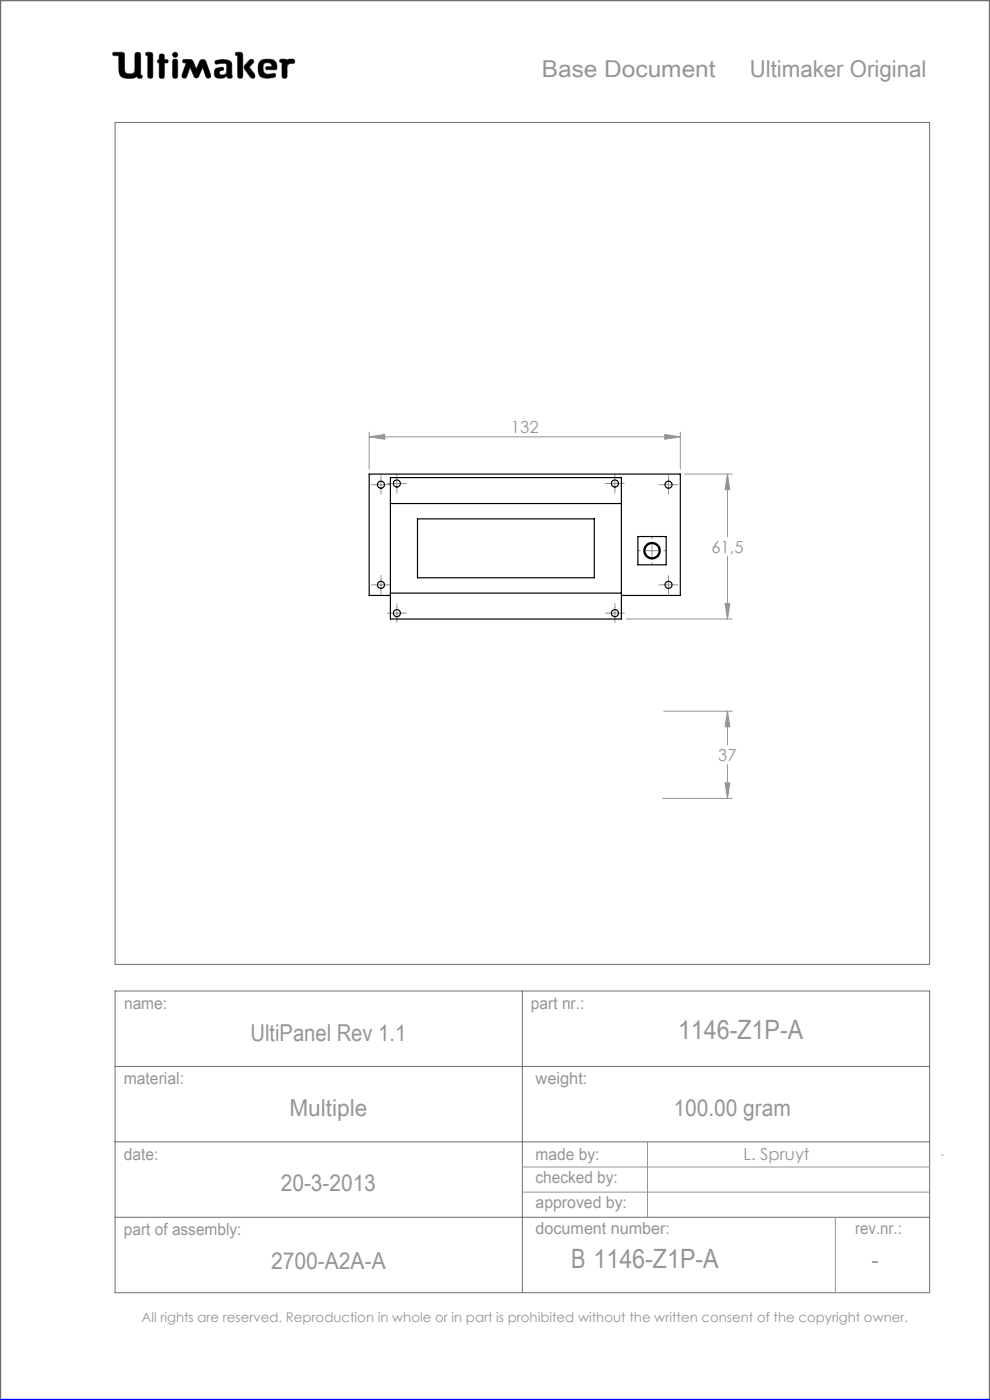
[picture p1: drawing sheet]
<svg xmlns="http://www.w3.org/2000/svg" width="210mm" height="297mm" viewBox="0 0 210 297" stroke-linecap="round" stroke-linejoin="round" font-family="sans-serif">
<g fill="none" stroke="#6f6f6f" stroke-width=".21">
<path d="M24 11.1h1.8l.5 .2 .2 4a1.62 1.62 0 0 0 2 0l.2-4a.65 .65 0 0 1 .7-.2 .65 .65 0 0 1 .4 .6v4.2l.3 .1-.1 .6a.65 .65 0 0 1-.9-.3 4 4 0 0 1-3 .2l-.6-.5-.2-.6-.1-3.6h-1.2l-.1-.3zM29.1 16.2v.1M31 11.1l1.2 .1 .2 .4v4.8a.59 .59 0 0 1-.7 .2 .59 .59 0 0 1-.4-.5v-4.3l-.4-.1zM33.8 13.4h.1M33.8 12.6h.1M33.8 12.6l-.3 .1-.1 .3 .1 .3 .3 .1M33.8 12.6v-1a.59 .59 0 0 1 .7-.1 .59 .59 0 0 1 .4 .5v.6l.6 .1a.4 .4 0 0 1 0 .6l-.6 .1-.1 3.1a.59 .59 0 0 1-.6 .1 .59 .59 0 0 1-.4-.5v-2.7M36.8 12.6h.7l.2 .5v3l-.2 .4-.3 .1-.4-.1-.2-.4v-3zM38.9 12.7l1.3-.1 .6 .2 .8 1.9 .9-2 .6-.1 .4 .1 1.2 3.2v.5l-.4 .2-.4-.1-.9-2.2-.9 2-.5 .3-.3-.2-1-2.1-.7 1.9-.3 .4-.5-.1-.2-.1v-.5l.9-2.6-.7-.1zM42.1 16.2h.1M45.7 12.9a3.6 3.6 0 0 1 3.3 .3l.2 .5v2.1a.53 .53 0 0 1-.2 .8l-.7-.1-.2-.4a1.97 1.97 0 0 1-2.5 .2 1.34 1.34 0 0 1 .4-1.8l1.3-.2 .1 .6a.74 .74 0 0 0-.9 .7 .95 .95 0 0 0 1.4 .1l.2-.6-.1-1.5a2.7 2.7 0 0 0-2 0l-.4-.2zM50.1 11.1l1.2 .1 .2 .4-.1 4.8a.59 .59 0 0 1-.6 .2 .59 .59 0 0 1-.4-.5v-4.3l-.4-.1z"/>
<path d="M52.9 12.8l.4-.2 .4 .1 .1 .4-.9 1.1 1.1 1.5 .1 .6-.2 .3h-.4a5.9 5.9 0 0 1-1.7-2.3l.2-.5zM56.6 14.8h.1M56.6 14.8l-.3-.3 .2-.3 1.2-.1-.2-.5a1.04 1.04 0 0 0-1.7 .5l.2 1.3 .8 .4M56.6 14.8h1.7l.4-.2a1.66 1.66 0 0 0-1.5-2l-1.7 .1a2.65 2.65 0 0 0-.3 3.5 3.5 3.5 0 0 0 3.2 .1l.1-.3-.2-.4-1.5 .2M56.8 15.8h.1M59.5 12.6h1.1l.3 .2a1.21 1.21 0 0 1 1.5-.1l.1 .6-1 .2-.6 .4-.1 2.5a.59 .59 0 0 1-.6 .2 .59 .59 0 0 1-.4-.5v-2.8l-.4-.2zM24.4 26h172.8v178.6h-172.8zM24.4 210.2h172.8v64h-172.8zM110.8 210.2v64M24.4 226.2h172.8M24.4 242.2h172.8M24.4 258.2h172.8"/>
<circle cx="37.2" cy="11.6" r=".56"/>
</g>
<path d="M0 297v-297h210v297" fill="none" stroke="#6f6f6f" stroke-width=".5"/>
<g fill="none" stroke="#959595" stroke-width=".21">
<path d="M78.3 92.7l3.3-.5v1zM78.3 91.7v7.9M78.3 92.7h66M141 92.2l3.3 .5-3.3 .5zM144.3 91.7v7.9M79.6 102.8h2.5M80.8 101.6v2.5M82.9 102.6h2.5M84.2 101.3v2.5M129.2 102.6h2.5M130.4 101.3v2.5M137.1 116.8h2.5"/>
<path d="M138.3 115.6v2.5M140.6 102.8h2.5M141.8 101.6v2.5M145.3 100.6h10M154.3 100.6l.5 3.3h-1zM154.3 100.6v13.2M154.3 118v13.3M79.6 124.1h2.5M80.8 122.8v2.5M82.9 130.1h2.5M84.2 128.8v2.5M129.2 130.1h2.5"/>
<path d="M130.4 128.8v2.5M132.8 131.3h22.5M140.6 124.1h2.5M141.8 122.8v2.5M153.8 128h1l-.5 3.3zM140.8 150.9h14.5M154.3 150.9l.5 3.3h-1zM154.3 150.9v7.1M140.6 169.4h14.7M153.8 166.1h1l-.5 3.3zM154.3 162.2v7.2M110.8 247.6h86.4"/>
<path d="M110.8 252.9h86.4M137.4 242.2v16M177.2 258.2v16M199.7 245h.4"/>
</g>
<path d="M0 297h210" fill="none" stroke="#00f" stroke-width=".5"/>
<path d="M45.7 12.9l-.1 .4 .2 .3 1.7-.2 .6 .2-.1 1.8-.2 .4-.5 .1a.54 .54 0 0 1-.8-.5 .54 .54 0 0 1 .8-.5l.2-.1-.1-.4-.4-.1a1.31 1.31 0 0 0-1.5 .9 1.14 1.14 0 0 0 .3 1.2 1.14 1.14 0 0 0 1.2 .2l.8-.3a.23 .23 0 0 1 .3-.2 .23 .23 0 0 1 .2 .4 .58 .58 0 0 0 .8 .1 .58 .58 0 0 0 .1-.9v-2a1.32 1.32 0 0 0-1.7-1.1zM50 11.2v.5l.4 .1v4.5l.2 .3h.6l.3-.4v-4.7l-.4-.4zM53 12.7l-1.1 1.2-.1 .5 1.4 2.1 .6 .1 .3-.3v-.4l-1.2-1.7 .9-.9v-.4l-.3-.3zM55.1 13a2.66 2.66 0 0 0 .3 3.4l1.4 .2 1.3-.2 .4-.3-.2-.5-1.5 .2-.6-.2-.3-.4-.1-.9a.98 .98 0 0 1 .7-1 .98 .98 0 0 1 1.1 .5l.1 .3-1.2 .1-.1 .4 .2 .2h1.6a.49 .49 0 0 0 .5-.2 .49 .49 0 0 0 0-.6 1.57 1.57 0 0 0-2-1.4h-.9zM59.4 12.6v.5l.4 .2v3l.3 .3h.5l.3-.4v-2.3l.6-.4 .9-.1 .1-.6-.4-.3-.9 .1-.3 .2-.3-.2zM36.7 12.6l-.1 3.7 .2 .3h.6l.3-.4v-3.3l-.3-.3zM36.6 11.6a.56 .56 0 0 0 1.1 0 .56 .56 0 0 0-1.1 0zM33.9 11.6l-.1 1-.3 .2-.1 .3 .4 .3v3l.2 .2h.5l.3-.1 .1-.3v-2.8l.7-.1 .1-.4-.2-.2-.6-.1-.2-1.1zM31 11.2l-.1 .5 .4 .1 .1 4.5 .2 .3h.5l.3-.4v-4.7l-.4-.4zM38.8 12.7v.6h.7l-.9 2.7 .2 .5 .4 .1 .3-.2 .8-2.1 .9 2 .2 .2h.4l.3-.2 .9-2 .8 2.1 .5 .2 .4-.3v-.4l-1-2.8-.3-.4-.5-.1-.4 .2-.9 1.9-.9-2-.5-.1zM24 11.2l-.1 .3 .2 .3h1.1v2.7a1.73 1.73 0 0 0 2.1 2.1 2.42 2.42 0 0 0 1.8-.4l.3 .4h.6l.2-.3-.1-.3-.3-.1v-4.3l-.1-.3-.2-.2h-.6l-.3 .4v3.4a.89 .89 0 0 1-1.3 .8 .81 .81 0 0 1-.9-1.1l-.1-3.3-.5-.2z" fill-rule="evenodd" fill="#000"/>
<g fill="none" stroke="#959595" stroke-width=".21" stroke-dasharray="15.2 1.3 1.3 1.3">
<path d="M79.6 102.8h-.8M80.8 101.6v-.8M80.8 104.1v.7M82.1 102.8h.7M82.9 102.6h-.7M84.2 101.3v-.7M84.2 103.8v.8M85.4 102.6h.8M129.2 102.6h-.8M130.4 101.3v-.7M130.4 103.8v.8M131.7 102.6h.7"/>
<path d="M135.8 116.8h-.5M138.3 114.3v-.5M138.3 119.3v.5M140.6 102.8h-.8M140.8 116.8h.5M141.8 101.6v-.8M141.8 104.1v.7M143.1 102.8h.7M79.6 124.1h-.8M80.8 122.8v-.7M80.8 125.3v.8M82.1 124.1h.7"/>
<path d="M82.9 130.1h-.7M84.2 128.8v-.7M84.2 131.3v.8M85.4 130.1h.8M129.2 130.1h-.8M130.4 128.8v-.7M130.4 131.3v.8M131.7 130.1h.7M140.6 124.1h-.8M141.8 122.8v-.7M141.8 125.3v.8M143.1 124.1h.7"/>
</g>
<path d="M78.3 92.7l3.3-.5v1zM141 92.2l3.3 .5-3.3 .5zM154.3 100.6l.5 3.3h-1zM153.8 128h1l-.5 3.3zM154.3 150.9l.5 3.3h-1zM153.8 166.1h1l-.5 3.3z" fill="#959595"/>
<g fill="none" stroke="#000" stroke-width=".25">
<path d="M82.8 101.3h49v30h-49zM82.8 106.8h49M88.6 110.1h37.5v12.5h-37.5zM135.3 113.8h6v6h-6zM82.8 125.8h49M82.8 126.3h-4.5v-25.7h66v25.7h-12.5"/>
<circle cx="80.8" cy="102.8" r=".75"/>
<circle cx="84.2" cy="102.6" r=".75"/>
<circle cx="130.4" cy="102.6" r=".75"/>
<circle cx="138.3" cy="116.8" r="1.75"/>
<circle cx="138.3" cy="116.8" r="1.5"/>
<circle cx="141.8" cy="102.8" r=".75"/>
<circle cx="80.8" cy="124.1" r=".75"/>
<circle cx="84.2" cy="130.1" r=".75"/>
<circle cx="130.4" cy="130.1" r=".75"/>
<circle cx="141.8" cy="124.1" r=".75"/>
</g>
<g font-size="5.6" fill="#959595">
<text x="143.8" y="220.3">1146-Z1P-A</text>
<text x="121.1" y="269.1">B 1146-Z1P-A</text>
</g>
<g font-size="4.9" fill="#959595">
<text x="114.9" y="16.3">Base Document</text>
<text x="159" y="16.3">Ultimaker Original</text>
<text x="53.1" y="220.9">UltiPanel Rev 1.1</text>
<text x="61.4" y="236.7">Multiple</text>
<text x="142.8" y="236.7">100.00 gram</text>
<text x="59.6" y="252.7">20-3-2013</text>
<text x="57.5" y="269.3">2700-A2A-A</text>
<text x="184.9" y="269.1">-</text>
</g>
<g font-size="3.5" fill="#959595">
<text x="108.4" y="91.9">132</text>
<text x="150.9" y="117.3">61,5</text>
<text x="152.4" y="161.5">37</text>
<text x="26.3" y="214.1">name:</text>
<text x="112.6" y="214">part nr.:</text>
<text x="26.2" y="229.9">material:</text>
<text x="113.6" y="229.9">weight:</text>
<text x="26.3" y="246">date:</text>
<text x="113.6" y="246">made by:</text>
<text x="113.6" y="251.1">checked by:</text>
<text x="157.7" y="246.2">L. Spruyt</text>
<text x="113.6" y="256.3">approved by:</text>
<text x="26.3" y="262">part of assembly:</text>
<text x="113.6" y="261.8">document number:</text>
<text x="181.4" y="261.9">rev.nr.:</text>
</g>
<text font-size="2.8" fill="#959595" x="30" y="280.4">All rights are reserved. Reproduction in whole or in part is prohibited without the written consent of the copyright owner.</text>
</svg>
